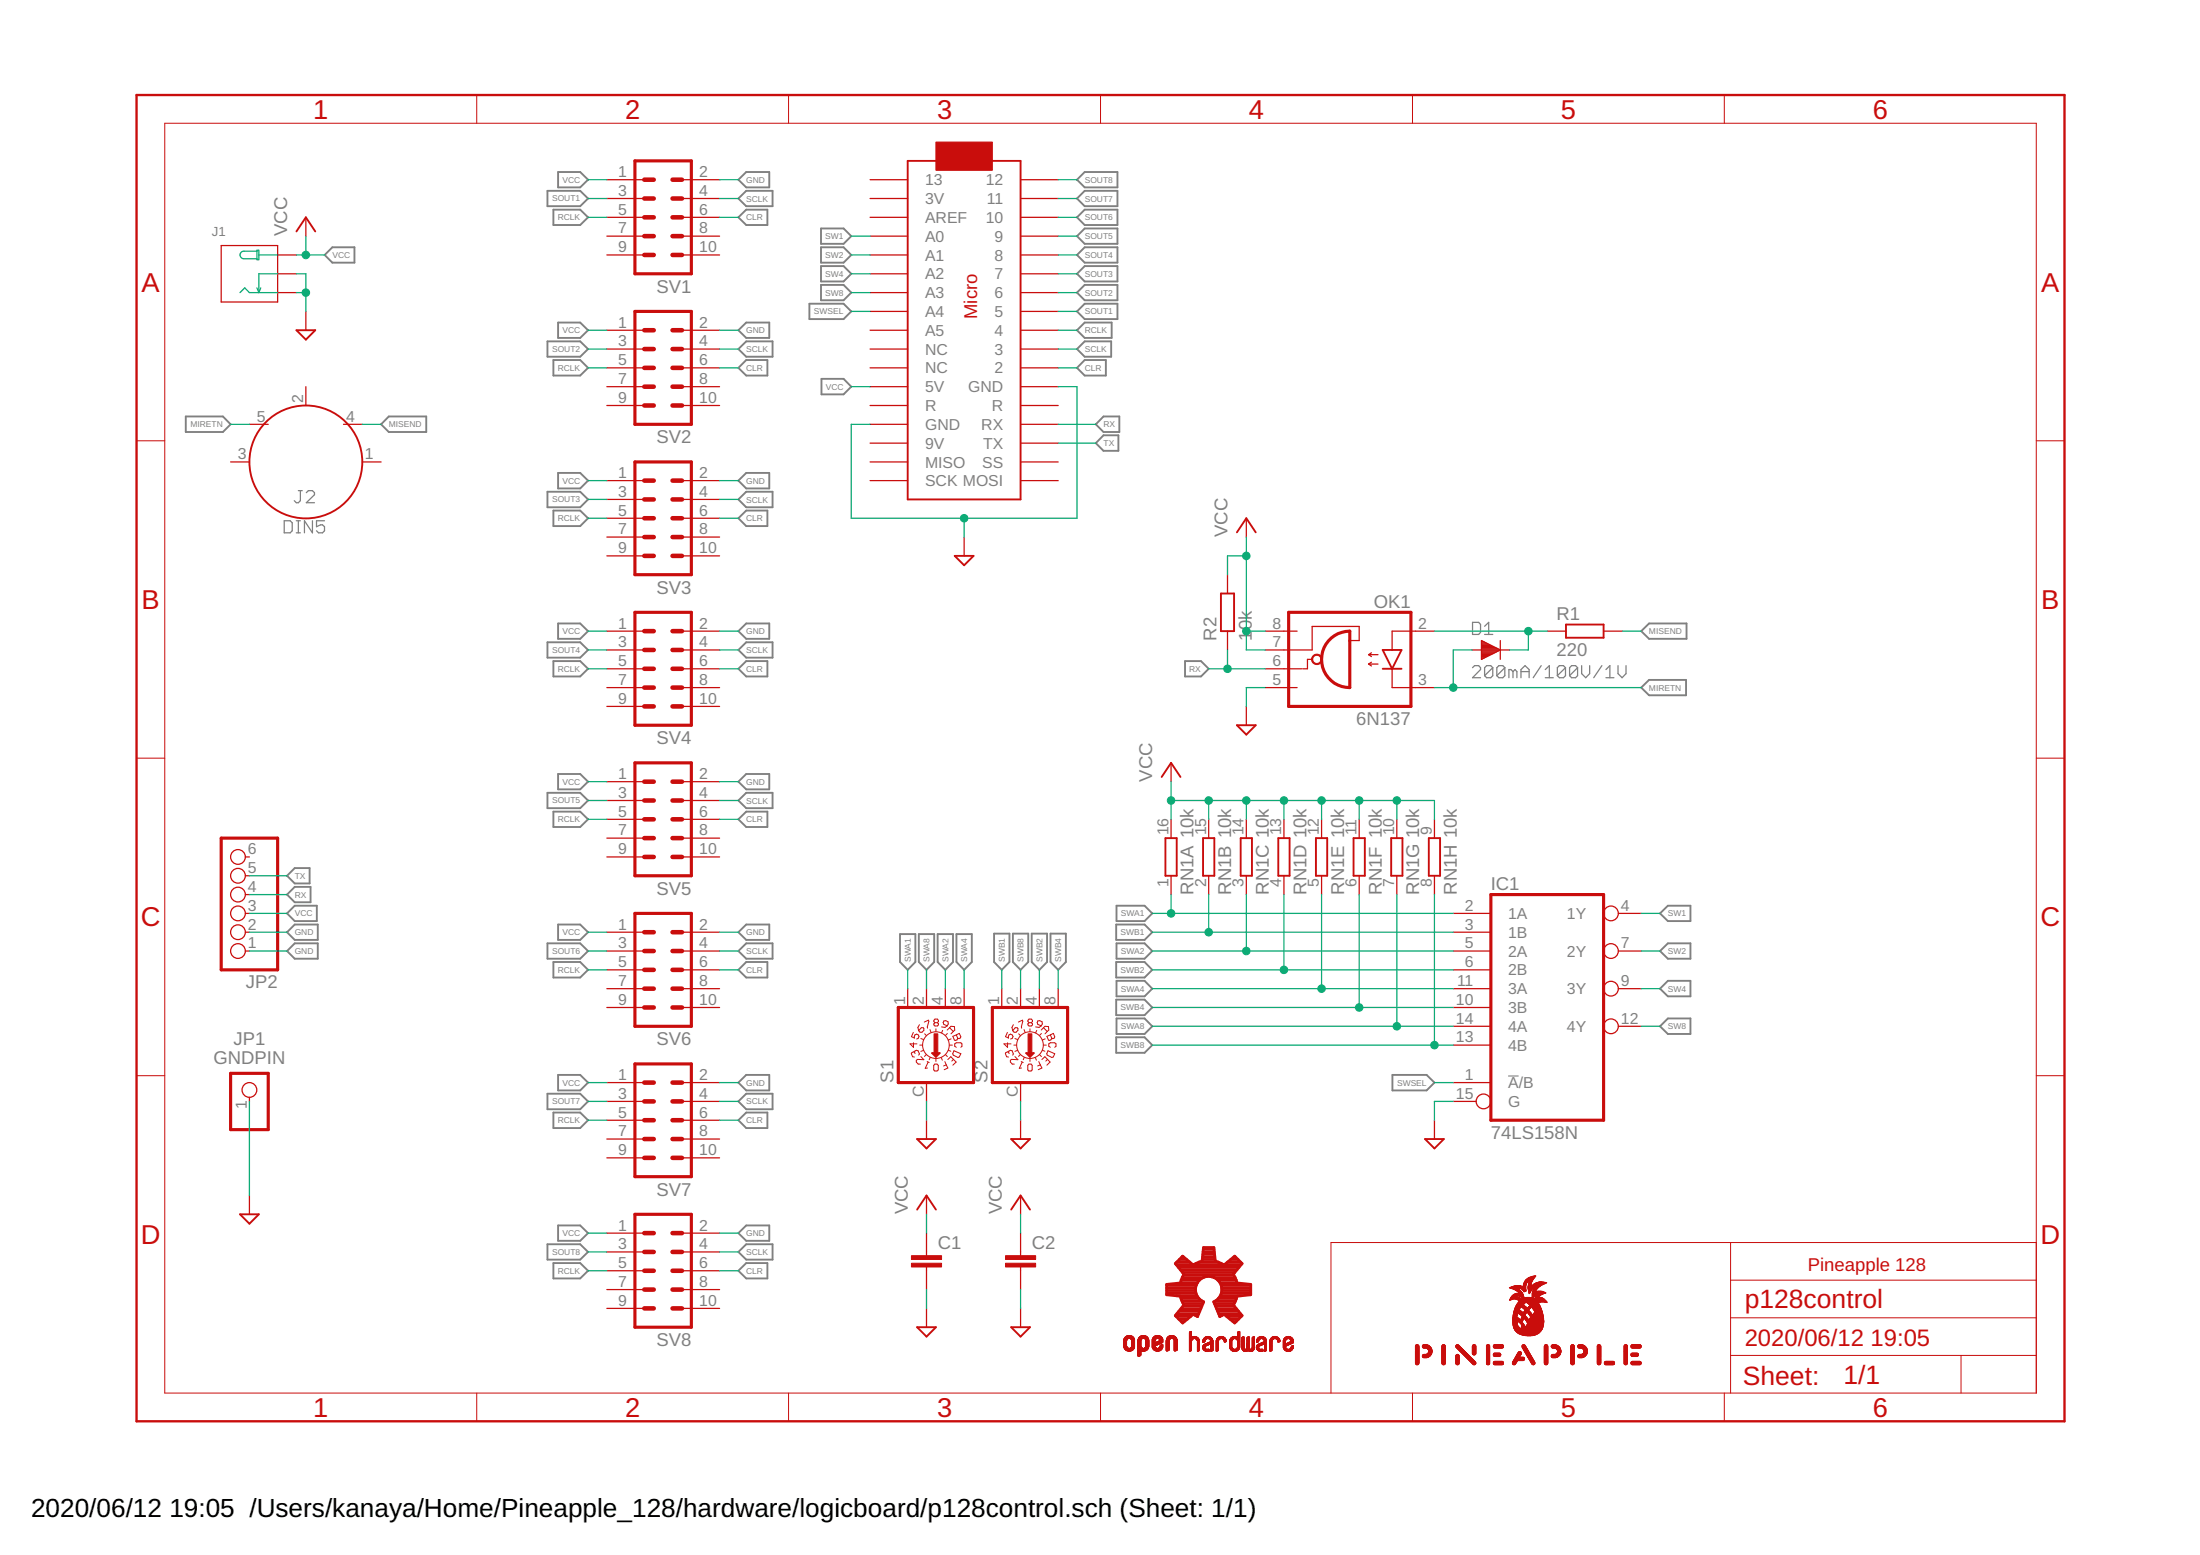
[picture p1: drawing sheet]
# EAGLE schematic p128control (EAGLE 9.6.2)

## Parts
C1  C-EU025-024X044  [C025-024X044]
C2  C-EU025-024X044  [C025-024X044]
D1  200mA/100V/1V  DIODE-1N4148  [DIODE-1N4148]
IC1  74LS158N  [DIL16]
J1  JACK-DC-005'DC-005'  [3P-L14.2*W11.0*H9.0MM]
J2  DIN5  [DIN5-RA-PTH]
JP1  GNDPIN  PINHD-1X1  [1X01]
JP2  PINHD-1X6  [1X06]
LOGO1  OSHW-LOGOS-COPPER  [OSHW-LOGO-S_COPPER]
OK1  6N137  [DIL08]
R1  220  R-EU_0204/5  [0204/5]
R2  10k  R-EU_0204/5  [0204/5]
RN1  10k  8R-N  [DIL16]
S1  A1353HEX  [A1353HEX]
S2  A1353HEX  [A1353HEX]
SV1  ML10  [ML10]
SV2  ML10  [ML10]
SV3  ML10  [ML10]
SV4  ML10  [ML10]
SV5  ML10  [ML10]
SV6  ML10  [ML10]
SV7  ML10  [ML10]
SV8  ML10  [ML10]
U$1  PINEAPPLE450_SILK  [PINEAPPLE450_SILK]
U$2  ARDUINOMICRO  [ARDUINOMICRO]

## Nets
CLR: SV1.6 SV2.6 SV3.6 SV4.6 SV5.6 SV6.6 SV7.6 SV8.6 U$2.P$11
GND [gnd]: C1.2 C2.2 IC1.15(G) J1.-1(-) J1.-2(CDN) JP1.1 JP2.1 JP2.2 OK1.5(GND) S1.C S2.C SV1.2 SV2.2 SV3.2 SV4.2 SV5.2 SV6.2 SV7.2 SV8.2 U$2.P$12(GND) U$2.P$21(GND)
MIRETN: D1.A J2.5 OK1.3(C)
MISEND: J2.4 R1.2
N$1: D1.C OK1.2(A) R1.1
RCLK: SV1.5 SV2.5 SV3.5 SV4.5 SV5.5 SV6.5 SV7.5 SV8.5 U$2.P$9
RX: JP2.4 OK1.6(VO) R2.1 U$2.P$14(RX)
SCLK: SV1.4 SV2.4 SV3.4 SV4.4 SV5.4 SV6.4 SV7.4 SV8.4 U$2.P$10
SOUT1: SV1.3 U$2.P$8
SOUT2: SV2.3 U$2.P$7
SOUT3: SV3.3 U$2.P$6
SOUT4: SV4.3 U$2.P$5
SOUT5: SV5.3 U$2.P$4
SOUT6: SV6.3 U$2.P$3
SOUT7: SV7.3 U$2.P$2
SOUT8: SV8.3 U$2.P$1
SW1: IC1.4(1Y) U$2.P$31(A0)
SW2: IC1.7(2Y) U$2.P$30(A1)
SW4: IC1.9(3Y) U$2.P$29(A2)
SW8: IC1.12(4Y) U$2.P$28(A3)
SWA1: IC1.2(1A) RN1.1 S1.1
SWA2: IC1.5(2A) RN1.3 S1.4
SWA4: IC1.11(3A) RN1.5 S1.8
SWA8: IC1.14(4A) RN1.7 S1.2
SWB1: IC1.3(1B) RN1.2 S2.1
SWB2: IC1.6(2B) RN1.4 S2.4
SWB4: IC1.10(3B) RN1.6 S2.8
SWB8: IC1.13(4B) RN1.8 S2.2
SWSEL: IC1.1(!A!/B) U$2.P$27(A4)
TX: JP2.5 U$2.P$15(TX)
VCC [power]: C1.1 C2.1 J1.+ JP2.3 OK1.7(VE) OK1.8(VCC) R2.2 RN1.9 RN1.10 RN1.11 RN1.12 RN1.13 RN1.14 RN1.15 RN1.16 SV1.1 SV2.1 SV3.1 SV4.1 SV5.1 SV6.1 SV7.1 SV8.1 U$2.P$23(5V)
Unconnected: J2.1 J2.2 J2.3 JP2.6 SV1.7 SV1.8 SV1.9 SV1.10 SV2.7 SV2.8 SV2.9 SV2.10 SV3.7 SV3.8 SV3.9 SV3.10 SV4.7 SV4.8 SV4.9 SV4.10 SV5.7 SV5.8 SV5.9 SV5.10 SV6.7 SV6.8 SV6.9 SV6.10 SV7.7 SV7.8 SV7.9 SV7.10 SV8.7 SV8.8 SV8.9 SV8.10 U$2.P$13(R) U$2.P$16(SS) U$2.P$17(MOSI) U$2.P$18(SCK) U$2.P$19(MISO) U$2.P$20(9V) U$2.P$22(R) U$2.P$24(NC) U$2.P$25(NC) U$2.P$26(A5) U$2.P$32(AREF) U$2.P$33(3V) U$2.P$34

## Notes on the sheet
- Pineapple 128

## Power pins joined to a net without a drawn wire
GND: IC1.8(GND)
VCC: IC1.16(VCC)
